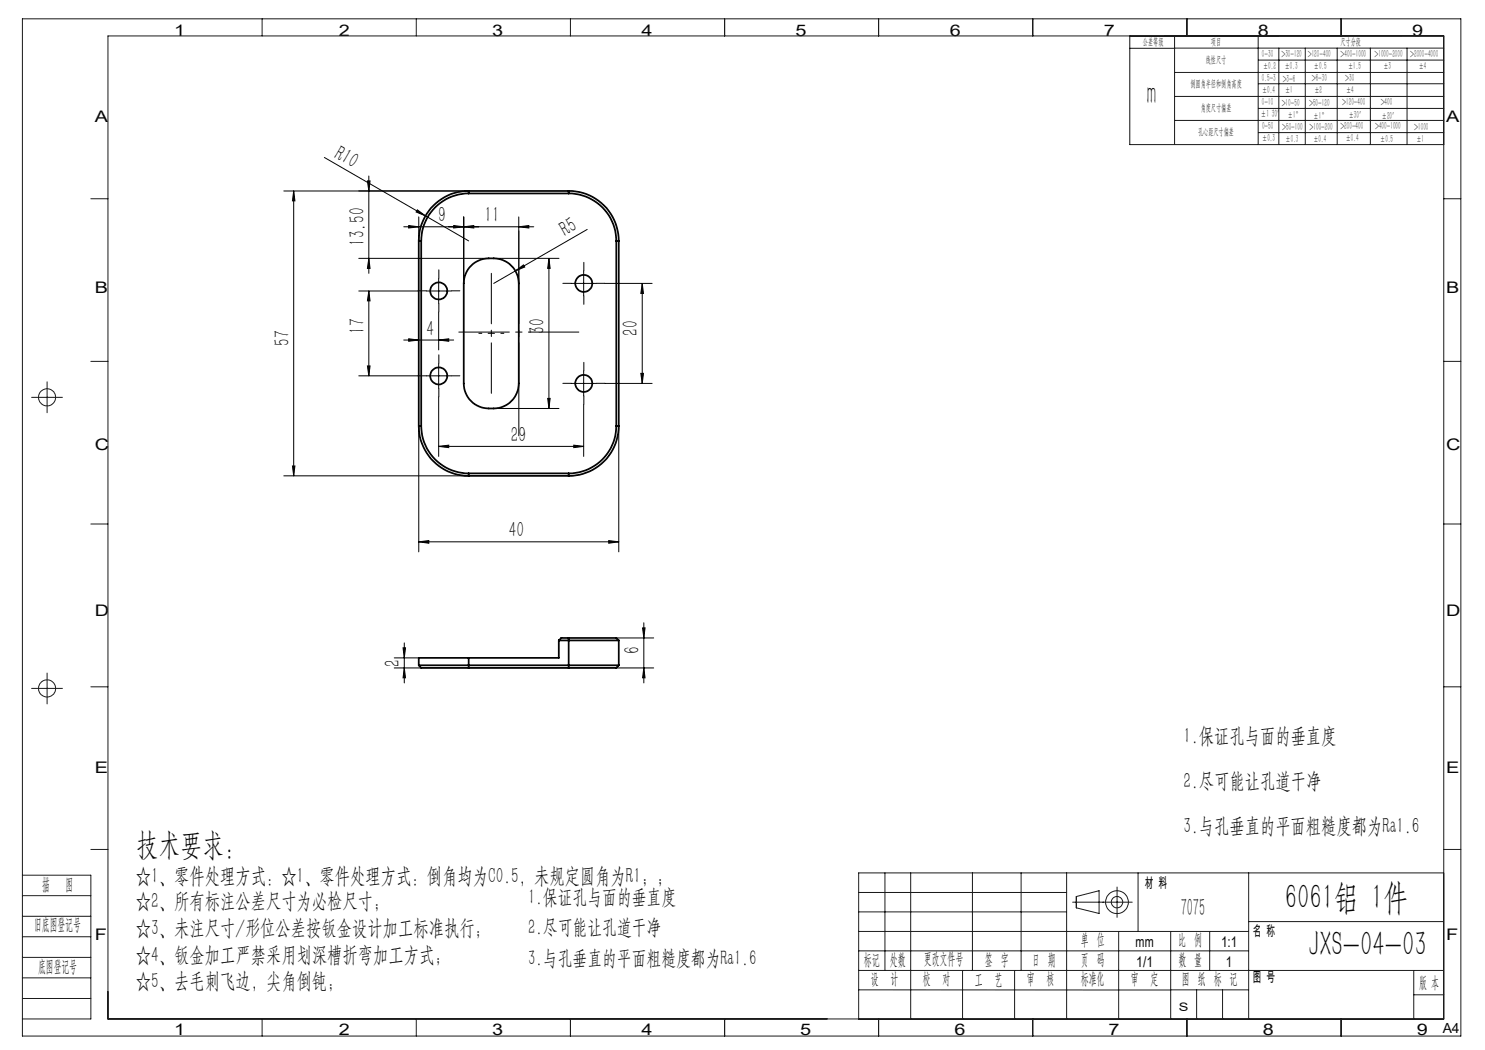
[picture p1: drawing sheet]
<svg xmlns="http://www.w3.org/2000/svg" width="297mm" height="210mm" viewBox="0 0 297 210" stroke-linecap="round" stroke-linejoin="round" font-family="sans-serif">
<g fill="none" stroke="#191924" stroke-width=".2">
<path d="M4.5 3.8h287.7v203.4h-287.7zM52.4 3.8v3.4M83.3 3.8v3.4M114.1 3.8v3.4M144.9 3.8v3.4M175.7 3.8v3.4M206.6 3.8v3.4M226 7.2v21.7h62.7M226 9.7h8.9M234.9 7.2v21.7M234.9 9.6h53.8M234.9 14.5h53.8"/>
<path d="M234.9 19.3h53.8M237.4 3.8v3.4M251.6 7.2v21.7M251.7 12h37M251.7 16.7h37M255.8 9.6v19.3M261.1 9.6v19.3M267.4 9.6v19.3M268.2 3.8v3.4M274.1 9.6v7.2M274.1 16.9v12M281.4 9.6v7.2"/>
<path d="M281.4 16.9v12M18.2 39.7h3.4M234.9 24.1h53.8M251.7 21.7h37M251.7 26.5h37M288.7 39.7h3.5M6.3 79.5h6.2M9.4 76.4v6.1M18.2 72.3h3.4M288.7 72.3h3.5M18.2 104.8h3.4M288.7 104.8h3.5"/>
<path d="M6.3 137.7h6.2M9.4 134.6v6.2M18.2 137.4h3.4M288.7 137.4h3.5M4.5 175h13.7v28.8h-13.7M4.5 179.1h13.7M18.2 169.9h3.4M171.7 178.5h41.6M177 174.6v19.5M182.1 174.6v29.2M194.5 174.6v19.5M204.2 174.6v19.5"/>
<path d="M213.3 174.6v29.2M215.3 179.3l4.5-1.2v4.6l-4.5-1.1zM223.4 177.4v6.1M227.6 174.6v11.7M249.7 174.6v29.2M288.7 174.6h-117v29.2h117M288.7 169.9h3.5M4.5 191.5h13.7M4.5 183.3h13.7M4.5 187.4h13.7M4.5 195.6h13.7M4.5 199.7h13.7"/>
<path d="M171.7 194.1h117M171.7 198h62.4M171.7 190.2h78M171.7 182.4h41.6M171.7 186.3h78M192.5 194.1v9.7M202.9 194.1v9.7M214.5 180.4h11.9M223.7 186.3v17.5M234.1 198h15.6M234.1 186.3v17.5M239.3 198v5.8"/>
<path d="M241.9 186.3v7.8M244.5 198v5.8M249.7 184.3h39M282.8 194.1v9.7M282.8 199h5.9M52.4 203.8v3.4M83.3 203.8v3.4M114.1 203.8v3.4M144.9 203.8v3.4M175.7 203.8v3.4M206.6 203.8v3.4M237.4 203.8v3.4"/>
<path d="M268.2 203.8v3.4M288.7 203.8h-267.1v-196.6h267.1v196.6"/>
<circle cx="9.4" cy="79.5" r="1.71"/>
<circle cx="9.4" cy="137.7" r="1.71"/>
<circle cx="223.4" cy="180.4" r="2.28"/>
<circle cx="223.4" cy="180.4" r="1.14"/>
</g>
<g fill="none" stroke="#000" stroke-width=".2">
<path d="M56.8 38.2h36.9M58.7 38.2l.3 2h-.5zM58.7 38.2v57M64.9 31.5l28.8 16.7M73.5 36.2h.5l-.2 2zM73.8 35.2v19.5M71.8 51.7h26M71.8 58.2h11.7M73.8 58.2l.2 2h-.5zM73.8 51.7l.2 2h-.5zM73.8 58.2v17M80.8 45.4h26"/>
<path d="M81.7 45.1l2 .3-2 .2zM83.5 42l1.6 1.2-1.9-.8zM83.7 43.4v4.8M85.3 58.2h4.9M87.7 55.7v5M90.7 45.1l2 .3-2 .2zM92.7 45.4l2.1-.3v.5zM92.7 43.4v13.3M98.7 51.7h13.1M103.1 54.2l1.6-1.2 .3 .4zM103.1 54.2l-4.4 2.5M103.8 45.4l2-.3v.5z"/>
<path d="M103.8 43.4v13.3M109.8 51.7l.2 2h-.5zM109.8 51.7v30M114.3 56.7h4.9M116.7 54.2v5M117.4 45.9l-14.3 8.3M120.9 56.7h9.5M128.4 56.7l.3 2h-.5zM128.4 56.7v20M71.8 75.2h11.7M73.5 73.2h.5l-.2 2zM80.8 68h9.9"/>
<path d="M81.7 67.8l2 .2-2 .3zM85.3 75.2h4.9M87.7 79.4v11.9M87.7 72.7v5M87.7 68l2-.2v.5zM87.7 62.4v7.6M109.5 79.7h.5l-.2 2zM114.3 76.7h4.9M116.7 74.2v5M120.9 76.7h9.5M128.2 74.7h.5l-.3 2zM56.8 95.2h36.9"/>
<path d="M58.5 93.2h.5l-.3 2zM83.7 85.2v25.2M87.7 89.3l2-.3v.5zM87.7 89.3h29M98.7 81.7h13.1M114.8 89l1.9 .3-1.9 .2zM116.7 80.9v10.4M123.8 85.2v25.2M83.7 108.4l2.1-.3v.5zM83.7 108.4h40.1M121.7 108.1l2.1 .3-2.1 .2zM78.8 131.6h4.9"/>
<path d="M78.8 133.6h5.4M80.6 129.6h.5l-.2 2zM80.9 133.6l.2 2h-.5zM80.9 128.6v8M123.3 133.6h7.4M123.3 127.6h7.4M128.5 125.6h.5l-.2 2zM128.8 124.6v12M128.8 133.6l.2 2h-.5z"/>
</g>
<path d="M91.8 66.4h24M98.3 78.7v-24" fill="none" stroke="#000" stroke-width=".2" stroke-dasharray="30.5 1.3 1.3 1.3" stroke-dashoffset="20.4"/>
<path d="M95.8 66.7h5" fill="none" stroke="#000" stroke-width=".2" stroke-dasharray="30.5 1.3 1.3 1.3" stroke-dashoffset="29.9"/>
<path d="M103.8 87.2v-41" fill="none" stroke="#000" stroke-width=".2" stroke-dasharray="30.5 1.3 1.3 1.3" stroke-dashoffset="11.9"/>
<g fill="none" stroke="#000" stroke-width=".2" stroke-dasharray="30.5 1.3 1.3 1.3">
<path d="M85.3 58.2h-1.7M87.8 55.7v-1.7M90.3 58.2h1.7M114.3 56.7h-1.7M116.8 54.2v-1.7M116.8 59.2v1.7M119.3 56.7h1.7M85.3 75.2h-1.7M87.8 72.7v-1.7M87.8 77.7v1.7M87.8 60.7v1.7M90.3 75.2h1.7"/>
<path d="M114.3 76.7h-1.7M116.8 74.2v-1.7M116.8 79.2v1.7M119.3 76.7h1.7"/>
</g>
<g fill="#000">
<path d="M83.5 42l1.6 1.2-1.9-.8zM103.1 54.2l1.6-1.2 .3 .4z"/>
<path d="M58.7 38.2l.3 2h-.5zM58.5 93.2h.5l-.3 2zM109.8 51.7l.2 2h-.5zM109.5 79.7h.5l-.2 2zM73.8 58.2l.2 2h-.5zM73.5 73.2h.5l-.2 2zM128.4 56.7l.3 2h-.5zM128.2 74.7h.5l-.3 2zM80.6 129.6h.5l-.2 2zM80.9 133.6l.2 2h-.5z"/>
<path d="M73.8 51.7l.2 2h-.5zM73.5 36.2h.5l-.2 2z"/>
<path d="M103.8 45.4l2-.3v.5zM90.7 45.1l2 .3-2 .2zM92.7 45.4l2.1-.3v.5zM81.7 45.1l2 .3-2 .2zM87.7 68l2-.2v.5zM81.7 67.8l2 .2-2 .3z"/>
<path d="M83.7 108.4l2.1-.3v.5zM121.7 108.1l2.1 .3-2.1 .2zM87.7 89.3l2-.3v.5zM114.8 89l1.9 .3-1.9 .2z"/>
<path d="M128.5 125.6h.5l-.2 2zM128.8 133.6l.2 2h-.5z"/>
</g>
<g fill="none" stroke="#000" stroke-width=".35">
<path d="M93.7 38.7a9.5 9.5 0 0 0-9.5 9.5M93.7 38.2a10 10 0 0 0-10 10M93.7 38.7h20M93.7 38.2v.5M93.7 38.2h20M113.7 38.7a9.5 9.5 0 0 1 9.6 9.5M113.7 38.2a10 10 0 0 1 10.1 10M113.7 38.2v.5M83.7 48.2h.5M83.7 48.2v37M84.2 48.2v37M94.2 53.2a6.1 6.1 0 0 1 8.4 .3l.9 1.7 .3 1.5v20a5.2 5.2 0 0 1-6 5 5.1 5.1 0 0 1-5.1-5v-20a5 5 0 0 1 1.5-3.5z"/>
<path d="M123.3 48.2v37M123.3 48.2h.5M123.8 48.2v37M83.7 85.2a10 10 0 0 0 10 10M83.7 85.2h.5M84.2 85.2a9.5 9.5 0 0 0 9.5 9.5M93.7 94.7h20M93.7 95.2h20M93.7 94.7v.5M113.7 94.7v.5M123.3 85.2a9.5 9.5 0 0 1-9.6 9.5M123.3 85.2h.5"/>
<path d="M123.8 85.2a10 10 0 0 1-10.1 10M83.7 133.1h40.1M83.7 133.1l.5 .5h9.5M93.7 131.6h-10v1.5M93.7 131.6v2M93.7 133.6h20M111.8 128.1h12M111.8 128.1v3.5h-18.1M113.7 127.6h9.6l.5 .5M113.7 127.6v6M113.7 127.6h-1.4l-.5 .5M123.8 133.1l-.5 .5h-9.6"/>
<path d="M123.8 128.1v5"/>
<circle cx="87.8" cy="58.2" r="1.69"/>
<circle cx="116.8" cy="56.7" r="1.7"/>
<circle cx="87.8" cy="75.2" r="1.7"/>
<circle cx="116.8" cy="76.7" r="1.7"/>
</g>
<g font-size="7.1">
<text x="257" y="181.8">6061铝 1件</text>
<text x="261.7" y="191.1">JXS-04-03</text>
</g>
<text font-size="6.3" fill="#0a0605" x="229.4" y="20.8">m</text>
<text font-size="6.3" x="27.3" y="170.9">技术要求：</text>
<text font-size="5" fill="#0a0605" x="236.1" y="183.2">7075</text>
<g font-size="4.4">
<text x="66.6" y="31.5" transform="rotate(30 66.6 31.5)">R10</text>
<text x="87.7" y="44.5">9</text>
<text x="96.9" y="44.5">11</text>
<text x="113" y="47.4" transform="rotate(-30 113 47.4)">R5</text>
<text x="72.9" y="49.2" transform="rotate(-90 72.9 49.2)">13.50</text>
<text x="57.9" y="69.2" transform="rotate(-90 57.9 69.2)">57</text>
<text x="72.9" y="66.7" transform="rotate(-90 72.9 66.7)">17</text>
<text x="85.3" y="67.1">4</text>
<text x="108.9" y="66.8" transform="rotate(-90 108.9 66.8)">30</text>
<text x="127.6" y="67.2" transform="rotate(-90 127.6 67.2)">20</text>
<text x="102.2" y="88.4">29</text>
<text x="101.8" y="107.5">40</text>
<text x="127.9" y="130.9" transform="rotate(-90 127.9 130.9)">6</text>
<text x="80" y="133.3" transform="rotate(-90 80 133.3)">2</text>
<text x="236.7" y="148.6">1.保证孔与面的垂直度</text>
<text x="236.7" y="157.6">2.尽可能让孔道干净</text>
<text x="236.7" y="166.6">3.与孔垂直的平面粗糙度都为Ra1.6</text>
<text x="27.2" y="176.7">☆1、零件处理方式：☆1、零件处理方式：倒角均为C0.5，未规定圆角为R1；；</text>
</g>
<g font-size="4.4" fill="#0a0605">
<text x="27.2" y="181.7">☆2、所有标注公差尺寸为必检尺寸；</text>
<text x="27.2" y="187">☆3、未注尺寸/形位公差按钣金设计加工标准执行；</text>
<text x="27.2" y="192.3">☆4、钣金加工严禁采用划深槽折弯加工方式；</text>
<text x="27.2" y="197.7">☆5、去毛刺飞边，尖角倒钝；</text>
</g>
<g font-size="4.2">
<text x="105.6" y="180.8">1.保证孔与面的垂直度</text>
<text x="105.6" y="186.9">2.尽可能让孔道干净</text>
<text x="105.6" y="192.9">3.与孔垂直的平面粗糙度都为Ra1.6</text>
</g>
<g font-size="3.4" fill="#0a0605">
<text x="8.4" y="178">描</text>
<text x="13.1" y="178">图</text>
<text x="6.8" y="186">旧底图登记号</text>
<text x="7.6" y="194.4">底图登记号</text>
</g>
<g font-size="3.3" fill="#0a0605">
<text x="216.2" y="189">单 位</text>
<text x="235.7" y="189">比 例</text>
<text x="172.8" y="192.9">标记</text>
<text x="174.2" y="196.7">设</text>
<text x="178" y="192.9">处数</text>
<text x="178.1" y="196.7">计</text>
<text x="184.6" y="196.8">校</text>
<text x="184.8" y="192.9">更改文件号</text>
<text x="188.5" y="196.8">对</text>
<text x="195" y="196.9">工</text>
<text x="197" y="192.9">签 字</text>
<text x="198.9" y="196.9">艺</text>
<text x="205.4" y="196.8">审</text>
<text x="206.4" y="192.9">日 期</text>
<text x="209.3" y="196.8">核</text>
<text x="216.2" y="196.8">标准化</text>
<text x="216.2" y="193">页 码</text>
<text x="226.2" y="196.8">审</text>
<text x="230.1" y="196.8">定</text>
<text x="235.7" y="192.9">数 量</text>
<text x="236.4" y="196.8">图 纸 标 记</text>
<text x="283.8" y="197.5">版 本</text>
</g>
<g font-size="3.2" fill="#0a0605">
<text x="34.9" y="7.2">1</text>
<text x="67.8" y="7.2">2</text>
<text x="98.4" y="7.1">3</text>
<text x="128.3" y="7.2">4</text>
<text x="159.1" y="7.1">5</text>
<text x="190" y="7.1">6</text>
<text x="220.8" y="7.2">7</text>
<text x="251.6" y="7.1">8</text>
<text x="282.4" y="7.1">9</text>
<text x="19" y="24.3">A</text>
<text x="289.2" y="24.3">A</text>
<text x="19" y="58.6">B</text>
<text x="289.2" y="58.6">B</text>
<text x="19" y="90">C</text>
<text x="289.2" y="90">C</text>
<text x="19" y="123.1">D</text>
<text x="289.2" y="123.1">D</text>
<text x="19" y="154.6">E</text>
<text x="289.2" y="154.6">E</text>
<text x="19" y="187.9">F</text>
<text x="289.2" y="187.9">F</text>
<text x="34.9" y="207">1</text>
<text x="67.8" y="207">2</text>
<text x="98.4" y="207">3</text>
<text x="128.3" y="207">4</text>
<text x="160.1" y="207">5</text>
<text x="190.9" y="207">6</text>
<text x="221.7" y="207">7</text>
<text x="252.5" y="207">8</text>
<text x="283.4" y="207">9</text>
</g>
<g font-size="3" fill="#0a0605">
<text x="227.1" y="189.5">mm</text>
<text x="244.2" y="189.5">1:1</text>
<text x="227.3" y="193.3">1/1</text>
<text x="245.2" y="193.4">1</text>
</g>
<g font-size="2.8" fill="#0a0605">
<text x="229" y="177.6">材 料</text>
<text x="250.6" y="187.2">名 称</text>
<text x="250.6" y="196.4">图 号</text>
<text x="288.5" y="206.5">A4</text>
</g>
<text font-size="2.3" fill="#0a0605" x="235.8" y="202.1">S</text>
<text font-size="2.1" fill="#0a0605" x="252.2" y="23.4">±1 30′ ±1</text>
<g font-size="2" fill="#0a0605">
<text x="228.6" y="8.9">公差等级</text>
<text x="242.2" y="9">项目</text>
<text x="252.4" y="11.4">0-30</text>
<text x="256.3" y="11.3">&gt;30-120</text>
<text x="261.6" y="11.4">&gt;120-400</text>
<text x="268.1" y="8.9">尺寸分段</text>
<text x="268.1" y="11.4">&gt;400-1000</text>
<text x="274.9" y="11.4">&gt;1000-2000</text>
<text x="282" y="11.5">&gt;2000-4000</text>
<text x="238.1" y="17.4">倒圆角半径和倒角高度</text>
<text x="241.2" y="12.5">线性尺寸</text>
<text x="252.4" y="16.3">0.5-3</text>
<text x="252.6" y="13.9">±0.2</text>
<text x="256.5" y="16.4">&gt;3-6</text>
<text x="257" y="13.8">±0.3</text>
<text x="262.4" y="16.2">&gt;6-30</text>
<text x="262.8" y="13.9">±0.5</text>
<text x="269" y="16.2">&gt;30</text>
<text x="269.6" y="13.8">±1.5</text>
<text x="276.7" y="13.8">±3</text>
<text x="283.8" y="13.8">±4</text>
<text x="240.1" y="22.2">角度尺寸偏差</text>
<text x="252.4" y="21">0-10</text>
<text x="252.4" y="18.5">±0.4</text>
<text x="256.3" y="21.1">&gt;10-50</text>
<text x="257" y="18.6">±1</text>
<text x="261.8" y="21.1">&gt;50-120</text>
<text x="262.7" y="23.8">±1°</text>
<text x="262.9" y="18.7">±2</text>
<text x="268.4" y="21">&gt;120-400</text>
<text x="269.2" y="18.6">±4</text>
<text x="269.7" y="23.7">±30′</text>
<text x="276.1" y="21">&gt;400</text>
<text x="276.4" y="23.8">±20′</text>
<text x="239.6" y="27.1">孔心距尺寸偏差</text>
<text x="252.4" y="25.9">0-50</text>
<text x="252.4" y="28.2">±0.3</text>
<text x="256.4" y="26">&gt;50-100</text>
<text x="257.1" y="28.3">±0.3</text>
<text x="261.9" y="26">&gt;100-200</text>
<text x="262.7" y="28.4">±0.4</text>
<text x="268.1" y="25.9">&gt;200-400</text>
<text x="269.2" y="28.2">±0.4</text>
<text x="275" y="25.8">&gt;400-1000</text>
<text x="276.1" y="28.3">±0.5</text>
<text x="282.9" y="26">&gt;1000</text>
<text x="283.3" y="28.4">±1</text>
</g>
<text font-size="1.9" fill="#0a0605" x="259.1" y="23.7">°</text>
</svg>
